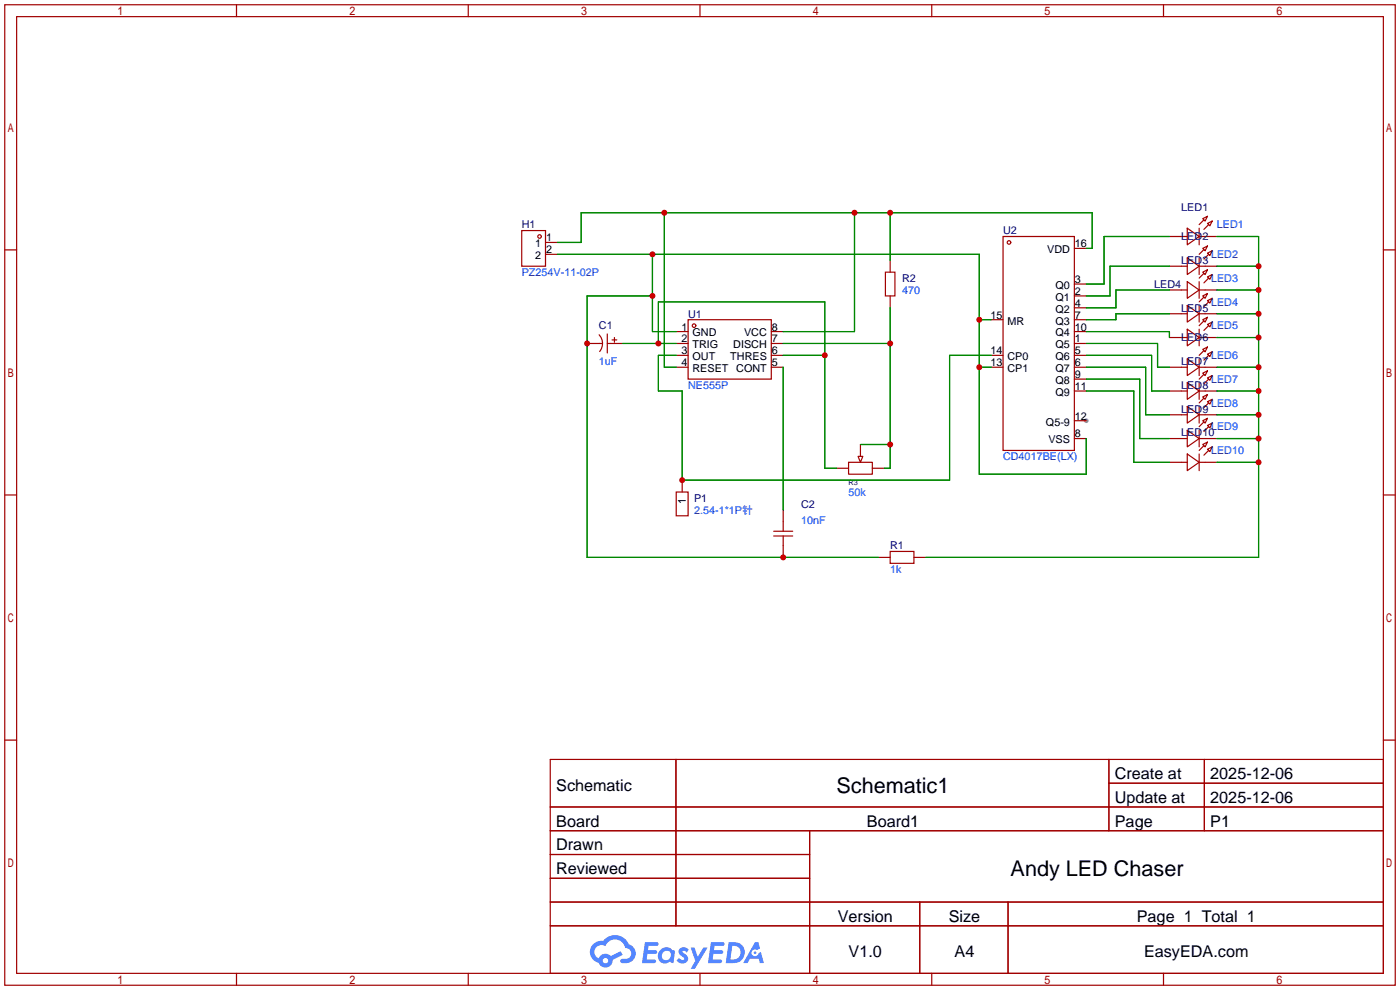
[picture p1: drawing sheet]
<svg xmlns="http://www.w3.org/2000/svg" width="299mm" height="212mm" viewBox="0 0 299 212" stroke-linecap="round" stroke-linejoin="round" font-family="sans-serif">
<circle cx="232.2" cy="89.9" r=".51" fill="#999"/>
<g fill="none" stroke="#a10000" stroke-width=".25">
<path d="M1 1h297.2v209.6h-297.2zM3.6 3.6h292.1v204.4h-292.1zM50.5 1v2.6M100.1 1v2.6M149.6 1v2.6M199.1 1v2.6M248.7 1v2.6M1 53.4h2.6M295.7 53.4h2.5M1 105.8h2.6M295.7 105.8h2.5M1 158.2h2.6"/>
<path d="M295.7 158.2h2.5M117.6 162.3h178.1v45.7h-178.1zM117.6 172.5h178.1M117.6 177.5h178.1M144.5 162.3v35.6M173 177.5v30.5M237 162.3v15.2M237 167.4h58.7M257.4 162.3v15.2M117.6 182.6h55.4M117.6 192.8h178.1M117.6 187.7h55.4"/>
<path d="M117.6 197.9h178.1M196.6 192.8v15.2M215.4 192.8v15.2M50.5 208v2.6M100.1 208v2.6M149.6 208v2.6M199.1 208v2.6M248.7 208v2.6"/>
</g>
<g fill="#5487ff">
<path d="M145.3 202.7a1.3 1.3 0 0 1 1.9 .3l-.4 .6a.54 .54 0 0 0-.9-.2l.1 .2a1.34 1.34 0 0 1 .9 1.8 1.47 1.47 0 0 1-2.3-.1l.5-.6 .8 .5a.31 .31 0 0 0 .4-.3 .31 .31 0 0 0-.3-.4 1.12 1.12 0 0 1-.7-1.8z"/>
<path d="M147.6 202.5h.9l.6 2 1.2-2h.9l-2.7 4.6h-.9l1-1.7z"/>
<path d="M137.8 201.4h1.7a1.31 1.31 0 0 1 1.2 .2 .4 .4 0 0 1-.3 .5l-1.8 .1-.1 .9h1.6a.4 .4 0 0 1 .4 .4 .4 .4 0 0 1-.5 .4h-1.6l-.2 1.2h1.4a.46 .46 0 0 1 .5 0 .46 .46 0 0 1 .1 .5l-.4 .2h-2.6z"/>
<path d="M151.9 201.4h1.7a1.32 1.32 0 0 1 1.2 .2 .39 .39 0 0 1-.3 .5l-1.8 .1-.1 .9h1.6a.4 .4 0 0 1 .4 .4 .4 .4 0 0 1-.4 .4h-1.7l-.2 1.2h1.4a.46 .46 0 0 1 .5 0 .46 .46 0 0 1 .1 .5l-.4 .2h-2.6z"/>
<path d="M161.3 201.4h.8l.3 1.3-.6 .4a.75 .75 0 0 0-1.1 .3 .75 .75 0 0 0 .5 1 .75 .75 0 0 0 .9-.7l.5-.2 .6 2.3h-.8l-.3-.9h-1.8l-.5 .9h-1z"/>
<path d="M155.7 201.4l-.6 4.4h1.5a2.27 2.27 0 0 0 2.6-2.2 2.27 2.27 0 0 0-2.7-2.2zM156.5 202.1a1.5 1.5 0 0 1 1.8 1.6 1.5 1.5 0 0 1-1.9 1.4h-.3z"/>
<path d="M141.2 203a1.6 1.6 0 0 0-.3 2.3 1.6 1.6 0 0 0 2.3 .2l.7 .3 .3-2.4-.1-.3-.5-.1a1.58 1.58 0 0 0-2.4 0zM141.8 203.5a.98 .98 0 0 1 1.6 .4 .98 .98 0 0 1-1.1 1.3 .94 .94 0 0 1-.9-.7 .94 .94 0 0 1 .4-1z"/>
<path d="M126.8 201.8a2.37 2.37 0 0 0 1.1 4 1.54 1.54 0 0 0 1.8 1 1.54 1.54 0 0 0 1.2-1.6l2.2-1.1-.5-.8-2 1a1.57 1.57 0 0 0-2.7 .5 1.5 1.5 0 0 1-.7-2.1 1.5 1.5 0 0 1 2.2-.5 2.23 2.23 0 0 1 2.3-1.4 2.23 2.23 0 0 1 2 1.8 1.16 1.16 0 0 1 1.2 1.1 1.16 1.16 0 0 1-1.1 1.2h-.7a.47 .47 0 0 0-.5 .4 .47 .47 0 0 0 .4 .5 2.17 2.17 0 0 0 2.5-.9 2.17 2.17 0 0 0-.3-2.7l-.8-.4a3.2 3.2 0 0 0-5.5-.7l-1.1 .1zM128.8 205.3a.6 .6 0 0 1 1.2 0 .6 .6 0 0 1-1.2 0z"/>
<circle cx="161.4" cy="203.6" r=".28"/>
</g>
<g fill="none" stroke="#a10000" stroke-width=".25">
<path d="M111.5 49.3h5.1v7.6h-5.1zM116.6 51.8h2.5M116.6 54.4h2.5M189.2 58.2h2.1v5h-2.1zM190.2 55.6v2.6M214.4 50.5h15.2v45.8h-15.2zM229.6 53.1h2.6M249.9 50.5h3.8M249.9 56.9h3.8M253.7 48.8l2.6 1.7-2.6 1.8zM253.7 55.1l2.6 1.8-2.6 1.8zM256.3 50.5h3.8"/>
<path d="M256.3 48.8v3.5M256.3 55.1v3.6M256.3 56.9h3.8M257 46.7l1.1-.5-.5 1zM257 53.1l1.1-.5-.5 1zM257 58.2l1.1-.5-.5 1zM257.3 47l-1 1M257.3 53.3l-1 1.1M257.3 58.4l-1 1M258.1 47.8l1-.6-.5 1.1zM258.1 54.1l1-.5-.5 1zM258.1 59.2l1-.5-.5 1z"/>
<path d="M258.3 48l-1 1M258.3 54.4l-1 1M258.3 59.4l-1 1.1M125.5 73.4h3.3M128 71.5a2.74 2.74 0 0 1 .2 3.6M129.8 73.4h3.3M129.8 71.4v4M130.8 72.6h1M131.3 72.1v1.1M144.5 70.9h2.6M144.5 73.4h2.6M144.5 75.9h2.6"/>
<path d="M144.5 78.5h2.6M147.1 68.3h17.7v12.7h-17.7zM164.8 70.9h2.6M164.8 73.4h2.6M164.8 75.9h2.6M164.8 78.5h2.6M190.2 63.2v2.6M211.8 75.9h2.6M211.8 78.5h2.6M211.8 68.3h2.6M229.6 70.9h2.6M229.6 73.4h2.6"/>
<path d="M229.6 75.9h2.6M229.6 78.5h2.6M229.6 68.3h2.6M229.6 65.8h2.6M229.6 63.2h2.6M229.6 60.7h2.6M249.9 78.5h3.8M249.9 62h3.8M249.9 67.1h3.8M249.9 72.1h3.8M253.7 60.2l2.6 1.8-2.6 1.8zM253.7 65.3l2.6 1.8-2.6 1.7z"/>
<path d="M253.7 70.4l2.6 1.7-2.6 1.8zM253.7 76.7l2.6 1.8-2.6 1.8zM256.3 78.5h3.8M256.3 60.2v3.6M256.3 65.3v3.5M256.3 70.4v3.5M256.3 76.7v3.6M256.3 62h3.8M256.3 67.1h3.8M256.3 72.1h3.8M257 63.2l1.1-.5-.5 1.1zM257 68.3l1.1-.5-.5 1z"/>
<path d="M257 74.7l1.1-.5-.5 1zM257 79.8l1.1-.6-.5 1.1zM257.3 63.5l-1 1M257.3 68.6l-1 1M257.3 74.9l-1 1M258.1 64.3l1-.5-.5 1zM258.1 69.3l1-.5-.5 1zM258.1 75.7l1-.5-.5 1zM258.3 64.5l-1 1M258.3 69.6l-1 1M258.3 75.9l-1 1.1M181.4 98.8h5v2.5h-5z"/>
<path d="M183.4 97.5h1l-.5 1.3zM183.9 95v2.5M229.6 93.7h2.6M229.6 83.6h2.6M229.6 81h2.6M229.6 89.9h2.6M249.9 93.7h3.8M249.9 83.6h3.8M249.9 88.6h3.8M249.9 98.8h3.8M253.7 81.8l2.6 1.8-2.6 1.7zM253.7 86.9l2.6 1.7-2.6 1.8z"/>
<path d="M253.7 91.9l2.6 1.8-2.6 1.8zM253.7 97l2.6 1.8-2.6 1.8zM256.3 93.7h3.8M256.3 83.6h3.8M256.3 81.8v3.5M256.3 86.9v3.5M256.3 91.9v3.6M256.3 97v3.6M256.3 88.6h3.8M256.3 98.8h3.8M257 84.8l1.1-.5-.5 1zM257 89.9l1.1-.5-.5 1z"/>
<path d="M257 95l1.1-.5-.5 1zM257.3 80l-1 1M257.3 85.1l-1 1M257.3 90.2l-1 1M257.3 95.2l-1 1.1M258.1 80.8l1-.5-.5 1zM258.1 85.9l1-.6-.5 1.1zM258.1 90.9l1-.5-.5 1zM258.1 96l1-.5-.5 1zM258.3 81l-1 1M258.3 86.1l-1 1M258.3 91.2l-1 1"/>
<path d="M258.3 96.3l-1 1M144.5 105.2h2.6v5h-2.6zM145.8 102.6v2.6M165.4 114.6h4M165.4 113.5h4M167.4 109v4.5M167.4 114.6v4.5M178.8 100.1h2.6M186.4 100.1h2.6M187.7 119.1h2.5M190.2 117.9h5.1v2.5h-5.1zM195.3 119.1h2.6"/>
<circle cx="115.3" cy="50.5" r=".38"/>
<circle cx="215.6" cy="51.8" r=".38"/>
<circle cx="148.3" cy="69.6" r=".38"/>
</g>
<g fill="none" stroke="#008700" stroke-width=".25">
<path d="M119.1 51.8h5.1v-6.3h109.2v7.6h-1.2M119.1 54.4h90.2v46.9h22.9v-7.6M139.4 54.4v16.5h5.1M142 45.5v33h2.5M182.6 45.5v25.4h-15.2M190.2 45.5v10.1M249.9 50.5h-13.9v10.2h-3.8M249.9 56.9h-12.7v6.3h-5M260.1 50.5h8.9v68.6h-71.1M260.1 56.9h8.9M133.1 73.4h11.4M139.4 63.2h-13.9v55.9h62.2"/>
<path d="M140.7 73.4v-8.9h35.6v35.6h2.5M144.5 75.9h-3.8v7.7h5.1v19h57.1v-26.7h8.9M167.4 73.4h22.8M167.4 75.9h8.9M167.4 78.5v30.5M190.2 65.8v34.3h-1.2M209.3 68.3h2.5M209.3 78.5h2.5M232.2 70.9h17.7v1.2M232.2 78.5h12.7v10.1h5M232.2 73.4h15.2v5.1h2.5M232.2 75.9h13.9v7.7h3.8"/>
<path d="M249.9 62h-11.4v3.8h-6.3M249.9 67.1h-11.4v1.2h-6.3M260.1 62h8.9M260.1 67.1h8.9M260.1 78.5h8.9M260.1 72.1h8.9M183.9 95h6.3M232.2 83.6h10.1v15.2h7.6M232.2 81h11.4v12.7h6.3M260.1 83.6h8.9M260.1 88.6h8.9M260.1 93.7h8.9"/>
<path d="M260.1 98.8h8.9"/>
</g>
<g fill="#c00">
<circle cx="269" cy="98.8" r=".63"/>
<circle cx="269" cy="93.7" r=".63"/>
<circle cx="269" cy="88.6" r=".63"/>
<circle cx="269" cy="83.6" r=".63"/>
<circle cx="269" cy="78.5" r=".63"/>
<circle cx="269" cy="72.1" r=".63"/>
<circle cx="269" cy="67.1" r=".63"/>
<circle cx="269" cy="62" r=".63"/>
<circle cx="269" cy="56.9" r=".63"/>
<circle cx="190.2" cy="45.5" r=".63"/>
<circle cx="182.6" cy="45.5" r=".63"/>
<circle cx="142" cy="45.5" r=".63"/>
<circle cx="190.2" cy="73.4" r=".63"/>
<circle cx="190.2" cy="95" r=".63"/>
<circle cx="176.3" cy="75.9" r=".63"/>
<circle cx="140.7" cy="73.4" r=".63"/>
<circle cx="209.3" cy="68.3" r=".63"/>
<circle cx="139.4" cy="54.4" r=".63"/>
<circle cx="139.4" cy="63.2" r=".63"/>
<circle cx="125.5" cy="73.4" r=".63"/>
<circle cx="167.4" cy="119.1" r=".63"/>
<circle cx="209.3" cy="78.5" r=".63"/>
<circle cx="145.8" cy="102.6" r=".63"/>
</g>
<g font-size="4.6">
<text x="178.8" y="169.4">Schematic1</text>
<text x="216" y="187.2">Andy LED Chaser</text>
</g>
<g font-size="3.5">
<text x="238.3" y="166.5">Create at</text>
<text x="258.7" y="166.5">2025-12-06</text>
<text x="118.9" y="169.1">Schematic</text>
<text x="238.3" y="171.6">Update at</text>
<text x="258.7" y="171.6">2025-12-06</text>
<text x="118.9" y="176.7">Board</text>
<text x="185.3" y="176.7">Board1</text>
<text x="238.3" y="176.7">Page</text>
<text x="258.7" y="176.7">P1</text>
<text x="118.9" y="181.8">Drawn</text>
<text x="118.9" y="186.8">Reviewed</text>
<text x="179.1" y="197">Version</text>
<text x="202.8" y="197">Size</text>
<text x="243" y="197">Page 1 Total 1</text>
<text x="181.4" y="204.6">V1.0</text>
<text x="204" y="204.6">A4</text>
<text x="244.5" y="204.6">EasyEDA.com</text>
</g>
<g font-size="2.3" fill="#000080">
<text x="252.5" y="45">LED1</text>
<text x="111.5" y="48.8">H1</text>
<text x="214.4" y="50.1">U2</text>
<text x="252.5" y="51.4">LED2</text>
<text x="252.5" y="56.4">LED3</text>
<text x="192.8" y="60.2">R2</text>
<text x="246.7" y="61.5">LED4</text>
<text x="128" y="70.4">C1</text>
<text x="147.1" y="67.9">U1</text>
<text x="252.5" y="66.6">LED5</text>
<text x="252.5" y="72.9">LED6</text>
<text x="252.5" y="78">LED7</text>
<text x="252.5" y="83.1">LED8</text>
<text x="252.5" y="88.2">LED9</text>
<text x="252.5" y="93.3">LED10</text>
<text x="148.3" y="107.2">P1</text>
<text x="171.2" y="108.5">C2</text>
<text x="190.2" y="117.4">R1</text>
</g>
<g font-size="2.3">
<text x="114.4" y="52.9">1</text>
<text x="116.7" y="51.6">1</text>
<text x="229.7" y="52.9">16</text>
<text x="114.4" y="55.4">2</text>
<text x="116.7" y="54.1">2</text>
<text x="223.8" y="54.1">VDD</text>
<text x="225.6" y="64.3">Q1</text>
<text x="225.6" y="61.7">Q0</text>
<text x="229.7" y="65.6">4</text>
<text x="229.7" y="63">2</text>
<text x="229.7" y="60.5">3</text>
<text x="145.7" y="70.6">1</text>
<text x="148" y="71.9">GND</text>
<text x="159" y="71.9">VCC</text>
<text x="165" y="70.6">8</text>
<text x="211.7" y="68.1">15</text>
<text x="215.3" y="69.4">MR</text>
<text x="225.6" y="71.9">Q4</text>
<text x="225.6" y="69.4">Q3</text>
<text x="225.6" y="66.8">Q2</text>
<text x="229.7" y="70.6">10</text>
<text x="229.7" y="68.1">7</text>
<text x="145.7" y="73.2">2</text>
<text x="145.7" y="75.7">3</text>
<text x="148" y="74.4">TRIG</text>
<text x="148" y="77">OUT</text>
<text x="156.1" y="77">THRES</text>
<text x="156.7" y="74.4">DISCH</text>
<text x="165" y="75.7">6</text>
<text x="165" y="73.2">7</text>
<text x="211.7" y="75.7">14</text>
<text x="215.3" y="77">CP0</text>
<text x="225.6" y="77">Q6</text>
<text x="225.6" y="74.4">Q5</text>
<text x="229.7" y="75.7">5</text>
<text x="229.7" y="73.2">1</text>
<text x="145.7" y="78.3">4</text>
<text x="148" y="79.5">RESET</text>
<text x="157.4" y="79.5">CONT</text>
<text x="165" y="78.3">5</text>
<text x="211.7" y="78.3">13</text>
<text x="215.3" y="79.5">CP1</text>
<text x="225.6" y="82.1">Q8</text>
<text x="225.6" y="79.5">Q7</text>
<text x="229.7" y="83.3">11</text>
<text x="229.7" y="80.8">9</text>
<text x="229.7" y="78.3">6</text>
<text x="225.6" y="84.6">Q9</text>
<text x="229.7" y="89.7">12</text>
<text x="223.5" y="91">Q5-9</text>
<text x="224.1" y="94.8">VSS</text>
<text x="229.7" y="93.5">8</text>
<text x="146.6" y="107.7" transform="rotate(-90 146.6 107.7)">1</text>
</g>
<g font-size="2.3" fill="#00f">
<text x="260.1" y="48.8">LED1</text>
<text x="111.5" y="59">PZ254V-11-02P</text>
<text x="258.8" y="55.2">LED2</text>
<text x="192.8" y="62.8">470</text>
<text x="258.8" y="60.2">LED3</text>
<text x="258.8" y="65.3">LED4</text>
<text x="258.8" y="70.4">LED5</text>
<text x="258.8" y="76.8">LED6</text>
<text x="128" y="78">1uF</text>
<text x="147.1" y="83.1">NE555P</text>
<text x="258.8" y="81.8">LED7</text>
<text x="258.8" y="86.9">LED8</text>
<text x="258.8" y="92">LED9</text>
<text x="214.4" y="98.3">CD4017BE(LX)</text>
<text x="258.8" y="97.1">LED10</text>
<text x="181.4" y="106">50k</text>
<text x="148.3" y="109.8">2.54-1*1P针</text>
<text x="171.2" y="112.1">10nF</text>
<text x="190.2" y="122.5">1k</text>
</g>
<text font-size="1.6" fill="#000080" x="181.4" y="103.6">R3</text>
</svg>
